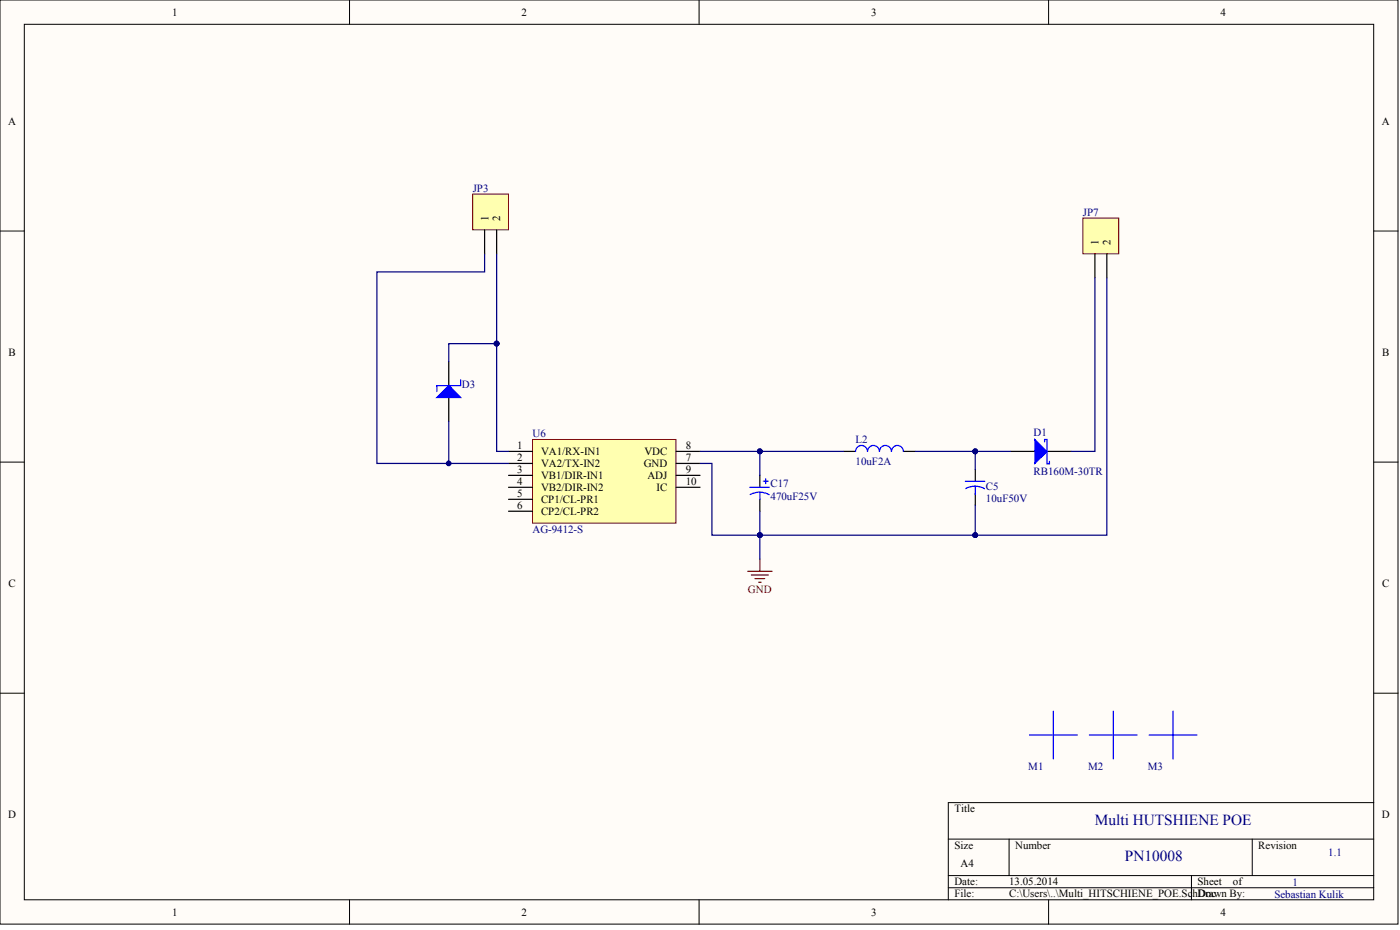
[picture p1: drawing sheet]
<svg xmlns="http://www.w3.org/2000/svg" width="486mm" height="322mm" viewBox="0 0 486 322" stroke-linecap="round" stroke-linejoin="round" font-family="sans-serif">
<g fill="#fffcf8" stroke="#000" stroke-width=".35">
<path d="M0 0h485.1v320.4h-485.1z"/>
<path d="M8.4 8.4h468.2v303.6h-468.2z"/>
</g>
<g fill="none" stroke="#000" stroke-width=".35">
<path d="M121.3 0v8.4M242.6 0v8.4M363.8 0v8.4M0 80.1h8.4M476.7 80.1h8.4M0 160.2h8.4M476.7 160.2h8.4M0 240.3h8.4M476.7 240.3h8.4M476.7 278.3h-147.7v33.7M329 290.9h147.7M350.1 290.9v12.7"/>
<path d="M434.5 290.9v12.7M121.3 312v8.4M242.6 312v8.4M329 303.6h147.7M329 307.8h147.7M363.8 312v8.4M413.4 303.6v8.4"/>
</g>
<path d="M184.8 152.4h49.7v29h-49.7z" fill="#ffffb0" stroke="#800000" stroke-width=".35"/>
<path d="M176.5 156.5h8.3M234.6 156.5h8.3M176.5 160.7h8.3M176.5 164.8h8.3M176.5 177.3h8.3M176.5 168.9h8.3M176.5 173.1h8.3M234.6 160.7h8.3M234.6 164.8h8.3M234.6 168.9h8.3" fill="none" stroke="#000" stroke-width=".42"/>
<path d="M164 67.3h12.4v12.4h-12.4z" fill="#ffffb0" stroke="#800000" stroke-width=".35"/>
<path d="M168.1 79.7v8.3M172.3 79.7v8.3" fill="none" stroke="#000" stroke-width=".42"/>
<path d="M375.7 75.6h12.5v12.4h-12.5z" fill="#ffffb0" stroke="#800000" stroke-width=".35"/>
<path d="M379.9 88v8.3M384.1 88v8.3M155.7 125.4v8.3M155.7 137.8v8.3M292.7 156.5h4.2M313.5 156.5h4.2M350.8 156.5h8.3M363.3 156.5h8.3M263.7 164.8v4.1M263.7 173.1v4.2M338.4 162.7v4.2M338.4 171.1v4.1" fill="none" stroke="#000" stroke-width=".42"/>
<g fill="#00f" stroke="#00f" stroke-width=".42">
<path d="M151.6 137.8l4.2-4.2 4 4.2z"/>
<path d="M359.1 152.4l4.2 4.2-4.2 4.1z"/>
</g>
<g fill="none" stroke="#00f" stroke-width=".42">
<path d="M159.8 131.6v2.1h-8.2v2.1M305.1 156.5a2.07 2.07 0 0 0-2-2.1 2.07 2.07 0 0 0-2.1 2.1 2.07 2.07 0 0 0-2.1-2.1 2.07 2.07 0 0 0-2 2.1M313.4 156.5a2.07 2.07 0 0 0-2-2.1 2.07 2.07 0 0 0-2.1 2.1 2.07 2.07 0 0 0-2.1-2.1 2.07 2.07 0 0 0-2 2.1M362.5 153.2v-.8h.8v8.4h.8v-.8M260.2 168.9h6.7M260.3 171.5a6.7 6.7 0 0 1 6.6 0M263.7 170.8v2.3M264.8 166.8h1.7M265.7 166v1.7M334.9 166.9h6.8M335.1 169.4a6.7 6.7 0 0 1 6.5 0M338.4 168.7v2.8"/>
<path d="M357.2 254.8h16.6M365.5 246.6v16.5M378 254.8h16.6M386.3 246.6v16.5M398.7 254.8h16.6M407 246.6v16.5"/>
</g>
<g fill="none" stroke="#000080" stroke-width=".42">
<path d="M168.1 88v6.3h-37.3v66.4h45.7M172.3 88v31.1M379.9 96.3v60.2h-8.3M384.1 96.3v89.3h-45.7M172.3 119.1v37.4h4.2M172.3 119.1h-16.6v6.3M155.7 146.1v14.6M242.9 156.5h20.8M263.7 156.5h29M263.7 156.5v8.3M317.7 156.5h33.1M338.4 156.5v6.2"/>
<path d="M242.9 160.7h4.1v24.9h91.4M263.7 177.3v16.6M338.4 175.2v10.4"/>
</g>
<g fill="#000080" stroke="#000080" stroke-width=".35">
<circle cx="155.7" cy="160.7" r=".82"/>
<circle cx="172.3" cy="119.1" r=".82"/>
<circle cx="263.6" cy="185.5" r=".82"/>
<circle cx="338.4" cy="185.5" r=".82"/>
<circle cx="263.6" cy="156.5" r=".82"/>
<circle cx="338.4" cy="156.5" r=".82"/>
</g>
<path d="M259.4 198.1h8.5M260.7 199.3h5.9M263.7 193.9v4.2M262 200.6h3.3M263.2 201.9h.9" fill="none" stroke="#800000" stroke-width=".42"/>
<g font-size="5.3" fill="#000080">
<text x="379.9" y="286.1">Multi HUTSHIENE POE</text>
<text x="390.3" y="298.6">PN10008</text>
</g>
<g font-size="3.8">
<text x="59.7" y="5.5">1</text>
<text x="181" y="5.5">2</text>
<text x="302.3" y="5.5">3</text>
<text x="423.5" y="5.5">4</text>
<text x="2.8" y="43.4">A</text>
<text x="479.5" y="43.4">A</text>
<text x="169.5" y="76.8" transform="rotate(-90 169.5 76.8)">1</text>
<text x="173.6" y="76.8" transform="rotate(-90 173.6 76.8)">2</text>
<text x="381.2" y="85.1" transform="rotate(-90 381.2 85.1)">1</text>
<text x="385.4" y="85.1" transform="rotate(-90 385.4 85.1)">2</text>
<text x="3" y="123.5">B</text>
<text x="479.6" y="123.5">B</text>
<text x="179.5" y="155.7">1</text>
<text x="238" y="155.7">8</text>
<text x="179.5" y="159.8">2</text>
<text x="187.7" y="157.8">VA1/RX-IN1</text>
<text x="187.7" y="161.9">VA2/TX-IN2</text>
<text x="223.4" y="161.9">GND</text>
<text x="223.6" y="157.8">VDC</text>
<text x="238" y="159.8">7</text>
<text x="179.5" y="164">3</text>
<text x="187.7" y="166.1">VB1/DIR-IN1</text>
<text x="224.6" y="166.1">ADJ</text>
<text x="238" y="164">9</text>
<text x="179.5" y="168.1">4</text>
<text x="179.5" y="172.3">5</text>
<text x="187.7" y="170.3">VB2/DIR-IN2</text>
<text x="227.8" y="170.3">IC</text>
<text x="238" y="168.1">10</text>
<text x="179.5" y="176.5">6</text>
<text x="187.7" y="178.6">CP2/CL-PR2</text>
<text x="187.7" y="174.4">CP1/CL-PR1</text>
<text x="3" y="203.6">C</text>
<text x="479.6" y="203.6">C</text>
<text x="331.2" y="281.6">Title</text>
<text x="2.8" y="283.8">D</text>
<text x="479.5" y="283.8">D</text>
<text x="331.2" y="294.3">Size</text>
<text x="352.2" y="294.3">Number</text>
<text x="436.6" y="294.3">Revision</text>
<text x="333.3" y="300.6">A4</text>
<text x="331.2" y="306.9">Date:</text>
<text x="331.2" y="311.2">File:</text>
<text x="350.1" y="306.9">13.05.2014</text>
<text x="350.1" y="311.2">C:\Users\..\Multi_HITSCHIENE_POE.SchDoc</text>
<text x="415.5" y="306.9">Sheet</text>
<text x="418.2" y="311.2">rawn By:</text>
<text x="427.8" y="306.9">of</text>
<text x="59.7" y="317.5">1</text>
<text x="181" y="317.5">2</text>
<text x="302.3" y="317.5">3</text>
<text x="423.5" y="317.5">4</text>
</g>
<g font-size="3.8" fill="#000080">
<text x="164" y="66.5">JP3</text>
<text x="375.7" y="74.8">JP7</text>
<text x="160.3" y="134.6">D3</text>
<text x="184.8" y="151.5">U6</text>
<text x="296.9" y="153.6">L2</text>
<text x="358.7" y="151.1">D1</text>
<text x="296.9" y="161.2">10uF2A</text>
<text x="358.7" y="164.6">RB160M-30TR</text>
<text x="267.4" y="173.2">470uF25V</text>
<text x="267.4" y="169">C17</text>
<text x="342.1" y="169.9">C5</text>
<text x="342.1" y="174.1">10uF50V</text>
<text x="184.8" y="184.8">AG-9412-S</text>
<text x="356.8" y="267">M1</text>
<text x="377.6" y="267">M2</text>
<text x="398.3" y="267">M3</text>
<text x="460.9" y="296.8">1.1</text>
<text x="442.2" y="311.3">Sebastian Kulik</text>
<text x="448.4" y="307.2">1</text>
</g>
<text font-size="3.8" fill="#800000" x="259.5" y="205.7">GND</text>
</svg>
